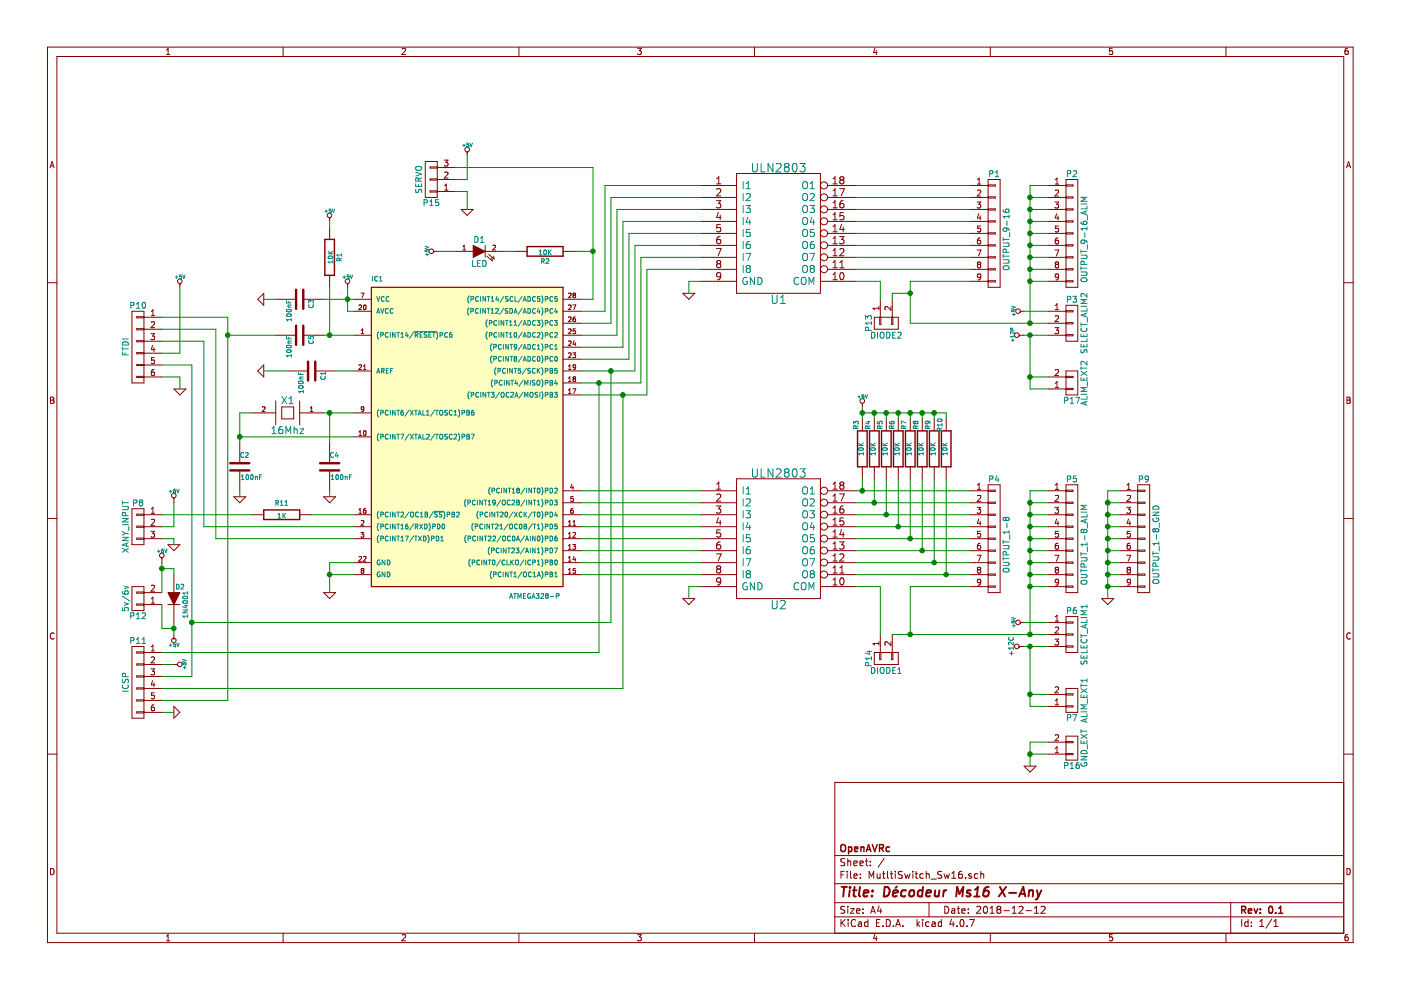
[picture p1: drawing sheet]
EESchema Schematic File Version 2
LIBS:MutltiSwitch_Sw16-rescue
LIBS:power
LIBS:device
LIBS:transistors
LIBS:conn
LIBS:linear
LIBS:regul
LIBS:74xx
LIBS:cmos4000
LIBS:adc-dac
LIBS:memory
LIBS:xilinx
LIBS:special
LIBS:microcontrollers
LIBS:dsp
LIBS:microchip
LIBS:analog_switches
LIBS:motorola
LIBS:texas
LIBS:intel
LIBS:audio
LIBS:interface
LIBS:digital-audio
LIBS:philips
LIBS:display
LIBS:cypress
LIBS:siliconi
LIBS:opto
LIBS:atmel
LIBS:contrib
LIBS:valves
LIBS:MutltiSwitch_Sw16-cache
EELAYER 25 0
EELAYER END
$Descr A4 11693 8268
encoding utf-8
Sheet 1 1
Title "Décodeur Ms16 X-Any"
Date "2018-12-12"
Rev "0.1"
Comp "OpenAVRc"
Comment1 ""
Comment2 ""
Comment3 ""
Comment4 ""
$EndDescr
$Comp
L ATMEGA328-P-RESCUE-MutltiSwitch_Sw16-RESCUE-MutltiSwitch_Sw16-RESCUE-MutltiSwitch_Sw16-RESCUE-MutltiSwitch_Sw16 IC1
U 1 1
P 3850 3600
F 0 "IC1" H 3100 4850 40  0000 L BNN
F 1 "ATMEGA328-P" H 4250 2200 40  0000 L BNN
F 2 "" H 3850 3600 30  0001 C CIN
F 3 "" H 3850 3600 60  0001 C CNN
	1    3850 3600
	1    0    0    -1  
$EndComp
$Comp
L ULN2803 U2
U 1 1
P 6500 4500
F 0 "U2" H 6500 3950 70  0000 C CNN
F 1 "ULN2803" H 6500 5050 70  0000 C CNN
F 2 "" H 6500 4500 60  0001 C CNN
F 3 "" H 6500 4500 60  0001 C CNN
	1    6500 4500
	1    0    0    -1  
$EndComp
$Comp
L ULN2803 U1
U 1 1
P 6500 1950
F 0 "U1" H 6500 1400 70  0000 C CNN
F 1 "ULN2803" H 6500 2500 70  0000 C CNN
F 2 "" H 6500 1950 60  0001 C CNN
F 3 "" H 6500 1950 60  0001 C CNN
	1    6500 1950
	1    0    0    -1  
$EndComp
$Comp
L GND #PWR19
U 1 1
P 5750 2450
F 0 "#PWR19" H 5750 2450 30  0001 C CNN
F 1 "GND" H 5750 2380 30  0001 C CNN
F 2 "" H 5750 2450 60  0001 C CNN
F 3 "" H 5750 2450 60  0001 C CNN
	1    5750 2450
	1    0    0    -1  
$EndComp
$Comp
L GND #PWR20
U 1 1
P 5750 5000
F 0 "#PWR20" H 5750 5000 30  0001 C CNN
F 1 "GND" H 5750 4930 30  0001 C CNN
F 2 "" H 5750 5000 60  0001 C CNN
F 3 "" H 5750 5000 60  0001 C CNN
	1    5750 5000
	1    0    0    -1  
$EndComp
$Comp
L +5V #PWR15
U 1 1
P 2900 2400
F 0 "#PWR15" H 2900 2490 20  0001 C CNN
F 1 "+5V" H 2900 2490 30  0000 C CNN
F 2 "" H 2900 2400 60  0001 C CNN
F 3 "" H 2900 2400 60  0001 C CNN
	1    2900 2400
	1    0    0    -1  
$EndComp
$Comp
L C C1
U 1 1
P 2600 3100
F 0 "C1" H 2600 3200 40  0000 L CNN
F 1 "100nF" H 2606 3015 40  0000 L CNN
F 2 "" H 2638 2950 30  0001 C CNN
F 3 "" H 2600 3100 60  0000 C CNN
	1    2600 3100
	0    1    1    0   
$EndComp
$Comp
L GND #PWR11
U 1 1
P 2200 3100
F 0 "#PWR11" H 2200 3100 30  0001 C CNN
F 1 "GND" H 2200 3030 30  0001 C CNN
F 2 "" H 2200 3100 60  0001 C CNN
F 3 "" H 2200 3100 60  0001 C CNN
	1    2200 3100
	0    1    1    0   
$EndComp
$Comp
L GND #PWR14
U 1 1
P 2750 4950
F 0 "#PWR14" H 2750 4950 30  0001 C CNN
F 1 "GND" H 2750 4880 30  0001 C CNN
F 2 "" H 2750 4950 60  0001 C CNN
F 3 "" H 2750 4950 60  0001 C CNN
	1    2750 4950
	1    0    0    -1  
$EndComp
$Comp
L QUARTZCMS4-RESCUE-MutltiSwitch_Sw16 X1
U 1 1
P 2400 3450
F 0 "X1" H 2400 3350 60  0000 C CNN
F 1 "16Mhz" H 2400 3600 60  0000 C CNN
F 2 "" H 2400 3450 60  0001 C CNN
F 3 "" H 2400 3450 60  0000 C CNN
	1    2400 3450
	-1   0    0    1   
$EndComp
$Comp
L C C4
U 1 1
P 2750 3900
F 0 "C4" H 2750 4000 40  0000 L CNN
F 1 "100nF" H 2756 3815 40  0000 L CNN
F 2 "" H 2788 3750 30  0001 C CNN
F 3 "" H 2750 3900 60  0000 C CNN
	1    2750 3900
	1    0    0    -1  
$EndComp
$Comp
L C C2
U 1 1
P 2000 3900
F 0 "C2" H 2000 4000 40  0000 L CNN
F 1 "100nF" H 2006 3815 40  0000 L CNN
F 2 "" H 2038 3750 30  0001 C CNN
F 3 "" H 2000 3900 60  0000 C CNN
	1    2000 3900
	1    0    0    -1  
$EndComp
$Comp
L GND #PWR9
U 1 1
P 2000 4150
F 0 "#PWR9" H 2000 4150 30  0001 C CNN
F 1 "GND" H 2000 4080 30  0001 C CNN
F 2 "" H 2000 4150 60  0001 C CNN
F 3 "" H 2000 4150 60  0001 C CNN
	1    2000 4150
	1    0    0    -1  
$EndComp
$Comp
L GND #PWR13
U 1 1
P 2750 4150
F 0 "#PWR13" H 2750 4150 30  0001 C CNN
F 1 "GND" H 2750 4080 30  0001 C CNN
F 2 "" H 2750 4150 60  0001 C CNN
F 3 "" H 2750 4150 60  0001 C CNN
	1    2750 4150
	1    0    0    -1  
$EndComp
$Comp
L C C3
U 1 1
P 2500 2500
F 0 "C3" H 2500 2600 40  0000 L CNN
F 1 "100nF" H 2506 2415 40  0000 L CNN
F 2 "" H 2538 2350 30  0001 C CNN
F 3 "" H 2500 2500 60  0000 C CNN
	1    2500 2500
	0    1    1    0   
$EndComp
$Comp
L +12P #PWR23
U 1 1
P 8550 2800
F 0 "#PWR23" H 8550 2770 30  0001 C CNN
F 1 "+12P" H 8550 2900 30  0000 C CNN
F 2 "" H 8550 2800 60  0001 C CNN
F 3 "" H 8550 2800 60  0001 C CNN
	1    8550 2800
	0    -1   -1   0   
$EndComp
$Comp
L CONN_01X03 P3
U 1 1
P 8950 2700
F 0 "P3" H 8950 2900 50  0000 C CNN
F 1 "SELECT_ALIM2" V 9050 2700 50  0000 C CNN
F 2 "" H 8950 2700 50  0001 C CNN
F 3 "" H 8950 2700 50  0000 C CNN
	1    8950 2700
	1    0    0    -1  
$EndComp
$Comp
L +5V #PWR22
U 1 1
P 8550 2600
F 0 "#PWR22" H 8550 2690 20  0001 C CNN
F 1 "+5V" H 8550 2690 30  0000 C CNN
F 2 "" H 8550 2600 60  0001 C CNN
F 3 "" H 8550 2600 60  0001 C CNN
	1    8550 2600
	0    -1   -1   0   
$EndComp
$Comp
L CONN_01X03 P8
U 1 1
P 1150 4400
F 0 "P8" H 1150 4600 50  0000 C CNN
F 1 "XANY_INPUT" V 1250 4400 50  0000 C CNN
F 2 "" H 1150 4400 50  0001 C CNN
F 3 "" H 1150 4400 50  0000 C CNN
	1    1150 4400
	-1   0    0    -1  
$EndComp
$Comp
L GND #PWR3
U 1 1
P 1450 4550
F 0 "#PWR3" H 1450 4550 30  0001 C CNN
F 1 "GND" H 1450 4480 30  0001 C CNN
F 2 "" H 1450 4550 60  0001 C CNN
F 3 "" H 1450 4550 60  0001 C CNN
	1    1450 4550
	1    0    0    -1  
$EndComp
$Comp
L +5V #PWR4
U 1 1
P 1450 5300
F 0 "#PWR4" H 1450 5390 20  0001 C CNN
F 1 "+5V" H 1450 5390 30  0000 C CNN
F 2 "" H 1450 5300 60  0001 C CNN
F 3 "" H 1450 5300 60  0001 C CNN
	1    1450 5300
	-1   0    0    1   
$EndComp
$Comp
L CONN_01X02 P7
U 1 1
P 8950 5850
F 0 "P7" H 8950 6000 50  0000 C CNN
F 1 "ALIM_EXT1" V 9050 5850 50  0000 C CNN
F 2 "Faston_V-5_08" H 8950 5850 50  0001 C CNN
F 3 "" H 8950 5850 50  0000 C CNN
	1    8950 5850
	1    0    0    1   
$EndComp
$Comp
L C C5
U 1 1
P 2500 2800
F 0 "C5" H 2500 2900 40  0000 L CNN
F 1 "100nF" H 2506 2715 40  0000 L CNN
F 2 "" H 2538 2650 30  0001 C CNN
F 3 "" H 2500 2800 60  0000 C CNN
	1    2500 2800
	0    1    1    0   
$EndComp
$Comp
L R R1
U 1 1
P 2750 2150
F 0 "R1" V 2830 2150 40  0000 C CNN
F 1 "10K" V 2757 2151 40  0000 C CNN
F 2 "" V 2680 2150 30  0001 C CNN
F 3 "" H 2750 2150 30  0000 C CNN
	1    2750 2150
	1    0    0    -1  
$EndComp
$Comp
L +5V #PWR12
U 1 1
P 2750 1850
F 0 "#PWR12" H 2750 1940 20  0001 C CNN
F 1 "+5V" H 2750 1940 30  0000 C CNN
F 2 "" H 2750 1850 60  0001 C CNN
F 3 "" H 2750 1850 60  0001 C CNN
	1    2750 1850
	1    0    0    -1  
$EndComp
$Comp
L R R2
U 1 1
P 4550 2100
F 0 "R2" V 4630 2100 40  0000 C CNN
F 1 "10K" V 4557 2101 40  0000 C CNN
F 2 "" V 4480 2100 30  0001 C CNN
F 3 "" H 4550 2100 30  0000 C CNN
	1    4550 2100
	0    1    1    0   
$EndComp
$Comp
L LED D1
U 1 1
P 4000 2100
F 0 "D1" H 4000 2200 50  0000 C CNN
F 1 "LED" H 4000 2000 50  0000 C CNN
F 2 "" H 4000 2100 60  0001 C CNN
F 3 "" H 4000 2100 60  0000 C CNN
	1    4000 2100
	1    0    0    -1  
$EndComp
$Comp
L CONN_01X03 P6
U 1 1
P 8950 5300
F 0 "P6" H 8950 5500 50  0000 C CNN
F 1 "SELECT_ALIM1" V 9050 5300 50  0000 C CNN
F 2 "" H 8950 5300 50  0001 C CNN
F 3 "" H 8950 5300 50  0000 C CNN
	1    8950 5300
	1    0    0    -1  
$EndComp
$Comp
L +5V #PWR24
U 1 1
P 8550 5200
F 0 "#PWR24" H 8550 5290 20  0001 C CNN
F 1 "+5V" H 8550 5290 30  0000 C CNN
F 2 "" H 8550 5200 60  0001 C CNN
F 3 "" H 8550 5200 60  0001 C CNN
	1    8550 5200
	0    -1   -1   0   
$EndComp
$Comp
L CONN_01X09 P1
U 1 1
P 8300 2000
F 0 "P1" H 8300 2550 50  0000 C CNN
F 1 "OUTPUT_9-16" V 8400 2000 50  0000 C CNN
F 2 "" H 8300 2000 50  0001 C CNN
F 3 "" H 8300 2000 50  0000 C CNN
	1    8300 2000
	1    0    0    -1  
$EndComp
$Comp
L CONN_01X09 P2
U 1 1
P 8950 2000
F 0 "P2" H 8950 2550 50  0000 C CNN
F 1 "OUTPUT_9-16_ALIM" V 9050 2000 50  0000 C CNN
F 2 "" H 8950 2000 50  0001 C CNN
F 3 "" H 8950 2000 50  0000 C CNN
	1    8950 2000
	1    0    0    -1  
$EndComp
$Comp
L CONN_01X09 P4
U 1 1
P 8300 4550
F 0 "P4" H 8300 5100 50  0000 C CNN
F 1 "OUTPUT_1-8" V 8400 4550 50  0000 C CNN
F 2 "" H 8300 4550 50  0001 C CNN
F 3 "" H 8300 4550 50  0000 C CNN
	1    8300 4550
	1    0    0    -1  
$EndComp
$Comp
L CONN_01X09 P5
U 1 1
P 8950 4550
F 0 "P5" H 8950 5100 50  0000 C CNN
F 1 "OUTPUT_1-8_ALIM" V 9050 4550 50  0000 C CNN
F 2 "" H 8950 4550 50  0001 C CNN
F 3 "" H 8950 4550 50  0000 C CNN
	1    8950 4550
	1    0    0    -1  
$EndComp
$Comp
L CONN_01X09 P9
U 1 1
P 9550 4550
F 0 "P9" H 9550 5100 50  0000 C CNN
F 1 "OUTPUT_1-8_GND" V 9650 4550 50  0000 C CNN
F 2 "" H 9550 4550 50  0001 C CNN
F 3 "" H 9550 4550 50  0000 C CNN
	1    9550 4550
	1    0    0    -1  
$EndComp
$Comp
L GND #PWR27
U 1 1
P 9250 5000
F 0 "#PWR27" H 9250 5000 30  0001 C CNN
F 1 "GND" H 9250 4930 30  0001 C CNN
F 2 "" H 9250 5000 60  0001 C CNN
F 3 "" H 9250 5000 60  0001 C CNN
	1    9250 5000
	1    0    0    -1  
$EndComp
$Comp
L GND #PWR26
U 1 1
P 8600 6400
F 0 "#PWR26" H 8600 6400 30  0001 C CNN
F 1 "GND" H 8600 6330 30  0001 C CNN
F 2 "" H 8600 6400 60  0001 C CNN
F 3 "" H 8600 6400 60  0001 C CNN
	1    8600 6400
	1    0    0    -1  
$EndComp
$Comp
L CONN_01X06 P10
U 1 1
P 1150 2900
F 0 "P10" H 1150 3250 50  0000 C CNN
F 1 "FTDI" V 1250 2900 50  0000 C CNN
F 2 "" H 1150 2900 50  0001 C CNN
F 3 "" H 1150 2900 50  0000 C CNN
	1    1150 2900
	-1   0    0    -1  
$EndComp
$Comp
L +5V #PWR7
U 1 1
P 1500 2400
F 0 "#PWR7" H 1500 2490 20  0001 C CNN
F 1 "+5V" H 1500 2490 30  0000 C CNN
F 2 "" H 1500 2400 60  0001 C CNN
F 3 "" H 1500 2400 60  0001 C CNN
	1    1500 2400
	1    0    0    -1  
$EndComp
$Comp
L GND #PWR8
U 1 1
P 1500 3250
F 0 "#PWR8" H 1500 3250 30  0001 C CNN
F 1 "GND" H 1500 3180 30  0001 C CNN
F 2 "" H 1500 3250 60  0001 C CNN
F 3 "" H 1500 3250 60  0001 C CNN
	1    1500 3250
	1    0    0    -1  
$EndComp
$Comp
L GND #PWR10
U 1 1
P 2200 2500
F 0 "#PWR10" H 2200 2500 30  0001 C CNN
F 1 "GND" H 2200 2430 30  0001 C CNN
F 2 "" H 2200 2500 60  0001 C CNN
F 3 "" H 2200 2500 60  0001 C CNN
	1    2200 2500
	0    1    1    0   
$EndComp
$Comp
L CONN_01X06 P11
U 1 1
P 1150 5700
F 0 "P11" H 1150 6050 50  0000 C CNN
F 1 "ICSP" V 1250 5700 50  0000 C CNN
F 2 "" H 1150 5700 50  0001 C CNN
F 3 "" H 1150 5700 50  0000 C CNN
	1    1150 5700
	-1   0    0    -1  
$EndComp
$Comp
L +5V #PWR5
U 1 1
P 1450 5550
F 0 "#PWR5" H 1450 5640 20  0001 C CNN
F 1 "+5V" H 1450 5640 30  0000 C CNN
F 2 "" H 1450 5550 60  0001 C CNN
F 3 "" H 1450 5550 60  0001 C CNN
	1    1450 5550
	0    1    1    0   
$EndComp
$Comp
L GND #PWR6
U 1 1
P 1450 5950
F 0 "#PWR6" H 1450 5950 30  0001 C CNN
F 1 "GND" H 1450 5880 30  0001 C CNN
F 2 "" H 1450 5950 60  0001 C CNN
F 3 "" H 1450 5950 60  0001 C CNN
	1    1450 5950
	0    -1   -1   0   
$EndComp
$Comp
L CONN_01X02 P14
U 1 1
P 7400 5500
F 0 "P14" H 7400 5650 50  0000 C CNN
F 1 "DIODE1" V 7500 5500 50  0000 C CNN
F 2 "" H 7400 5500 50  0001 C CNN
F 3 "" H 7400 5500 50  0000 C CNN
	1    7400 5500
	0    -1   1    0   
$EndComp
$Comp
L CONN_01X02 P13
U 1 1
P 7400 2700
F 0 "P13" H 7400 2850 50  0000 C CNN
F 1 "DIODE2" V 7500 2700 50  0000 C CNN
F 2 "" H 7400 2700 50  0001 C CNN
F 3 "" H 7400 2700 50  0000 C CNN
	1    7400 2700
	0    -1   1    0   
$EndComp
Wire Wire Line
	5850 2350 5750 2350
Wire Wire Line
	5750 2350 5750 2450
Wire Wire Line
	5850 4900 5750 4900
Wire Wire Line
	5750 4900 5750 5000
Wire Wire Line
	7150 1550 8100 1550
Wire Wire Line
	8100 1650 7150 1650
Wire Wire Line
	7150 1750 8100 1750
Wire Wire Line
	8100 1850 7150 1850
Wire Wire Line
	7150 1950 8100 1950
Wire Wire Line
	8100 2050 7150 2050
Wire Wire Line
	7150 2150 8100 2150
Wire Wire Line
	8100 2250 7150 2250
Wire Wire Line
	7150 4100 8100 4100
Wire Wire Line
	7150 4200 8100 4200
Wire Wire Line
	7150 4300 8100 4300
Wire Wire Line
	7150 4400 8100 4400
Wire Wire Line
	7150 4500 8100 4500
Wire Wire Line
	7150 4600 8100 4600
Wire Wire Line
	7150 4700 8100 4700
Wire Wire Line
	7150 4800 8100 4800
Wire Wire Line
	2700 2500 2950 2500
Wire Wire Line
	2950 4700 2750 4700
Wire Wire Line
	2750 4700 2750 4950
Wire Wire Line
	2950 4800 2750 4800
Connection ~ 2750 4800
Wire Wire Line
	2700 3450 2950 3450
Wire Wire Line
	2950 3650 2000 3650
Wire Wire Line
	2000 3450 2000 3700
Wire Wire Line
	2000 3450 2100 3450
Wire Wire Line
	2750 3700 2750 3450
Connection ~ 2750 3450
Connection ~ 2000 3650
Wire Wire Line
	2000 4100 2000 4150
Wire Wire Line
	2750 4100 2750 4150
Wire Wire Line
	2950 3100 2800 3100
Wire Wire Line
	2400 3100 2200 3100
Wire Wire Line
	2300 2500 2200 2500
Wire Wire Line
	8750 1550 8600 1550
Wire Wire Line
	8750 1650 8600 1650
Connection ~ 8600 1650
Wire Wire Line
	8600 1750 8750 1750
Connection ~ 8600 1750
Wire Wire Line
	8600 1850 8750 1850
Connection ~ 8600 1850
Wire Wire Line
	8600 1950 8750 1950
Connection ~ 8600 1950
Wire Wire Line
	8600 2050 8750 2050
Connection ~ 8600 2050
Wire Wire Line
	8600 2150 8750 2150
Connection ~ 8600 2150
Wire Wire Line
	8600 2250 8750 2250
Connection ~ 8600 2250
Wire Wire Line
	8550 2800 8750 2800
Wire Wire Line
	8600 1550 8600 2700
Wire Wire Line
	8550 2600 8750 2600
Wire Wire Line
	2700 2800 2950 2800
Wire Wire Line
	1900 2800 2300 2800
Wire Wire Line
	2900 2600 2950 2600
Wire Wire Line
	2900 2400 2900 2600
Connection ~ 2900 2500
Wire Wire Line
	2750 2400 2750 2800
Connection ~ 2750 2800
Wire Wire Line
	2750 1900 2750 1850
Wire Wire Line
	5850 4100 4850 4100
Wire Wire Line
	4850 4200 5850 4200
Wire Wire Line
	5850 4300 4850 4300
Wire Wire Line
	4850 4400 5850 4400
Wire Wire Line
	5850 4500 4850 4500
Wire Wire Line
	4850 4600 5850 4600
Wire Wire Line
	4850 4700 5850 4700
Wire Wire Line
	5850 4800 4850 4800
Wire Wire Line
	4950 2500 4850 2500
Wire Wire Line
	8550 5200 8750 5200
Wire Wire Line
	8750 4100 8600 4100
Wire Wire Line
	8750 4200 8600 4200
Connection ~ 8600 4200
Wire Wire Line
	8600 4300 8750 4300
Connection ~ 8600 4300
Wire Wire Line
	8600 4400 8750 4400
Connection ~ 8600 4400
Wire Wire Line
	8600 4500 8750 4500
Connection ~ 8600 4500
Wire Wire Line
	8600 4600 8750 4600
Connection ~ 8600 4600
Wire Wire Line
	8600 4700 8750 4700
Connection ~ 8600 4700
Wire Wire Line
	8600 4800 8750 4800
Connection ~ 8600 4800
Wire Wire Line
	8600 4100 8600 5300
Wire Wire Line
	8600 4900 8750 4900
Connection ~ 8600 2700
Connection ~ 8600 5300
Connection ~ 8600 4900
Wire Wire Line
	8750 2350 8600 2350
Connection ~ 8600 2350
Wire Wire Line
	9350 4100 9250 4100
Wire Wire Line
	9250 4100 9250 5000
Wire Wire Line
	9350 4200 9250 4200
Connection ~ 9250 4200
Wire Wire Line
	9350 4300 9250 4300
Connection ~ 9250 4300
Wire Wire Line
	9350 4400 9250 4400
Connection ~ 9250 4400
Wire Wire Line
	9350 4500 9250 4500
Connection ~ 9250 4500
Wire Wire Line
	9350 4600 9250 4600
Connection ~ 9250 4600
Wire Wire Line
	9350 4700 9250 4700
Connection ~ 9250 4700
Wire Wire Line
	9350 4800 9250 4800
Connection ~ 9250 4800
Wire Wire Line
	9350 4900 9250 4900
Connection ~ 9250 4900
Wire Wire Line
	8750 5800 8600 5800
Wire Wire Line
	8600 5400 8600 5900
Connection ~ 8600 5400
Wire Wire Line
	1800 4500 2950 4500
Wire Wire Line
	1800 4500 1800 2750
Wire Wire Line
	1800 2750 1350 2750
Wire Wire Line
	1350 2850 1700 2850
Wire Wire Line
	1700 2850 1700 4400
Wire Wire Line
	1700 4400 2950 4400
Wire Wire Line
	1450 4550 1450 4500
Wire Wire Line
	1450 4500 1350 4500
Wire Wire Line
	1450 4200 1450 4400
Wire Wire Line
	1350 2950 1500 2950
Wire Wire Line
	1500 2950 1500 2400
Wire Wire Line
	1350 3150 1500 3150
Wire Wire Line
	1500 3150 1500 3250
Wire Wire Line
	1350 3050 1600 3050
Wire Wire Line
	1600 3050 1600 5650
Wire Wire Line
	1600 5200 5100 5200
Wire Wire Line
	5100 5200 5100 3100
Connection ~ 5100 3100
Wire Wire Line
	5000 3200 5000 5450
Wire Wire Line
	5000 5450 1350 5450
Connection ~ 5000 3200
Wire Wire Line
	1350 5550 1450 5550
Wire Wire Line
	1600 5650 1350 5650
Connection ~ 1600 5200
Wire Wire Line
	5200 3300 5200 5750
Wire Wire Line
	5200 5750 1350 5750
Connection ~ 5200 3300
Wire Wire Line
	1900 2650 1900 5850
Wire Wire Line
	1900 2650 1350 2650
Wire Wire Line
	1900 5850 1350 5850
Connection ~ 1900 2800
Wire Wire Line
	1350 5950 1450 5950
Wire Wire Line
	1450 4400 1350 4400
Wire Wire Line
	7450 5300 8750 5300
Wire Wire Line
	7600 5300 7600 4900
Wire Wire Line
	7600 4900 8100 4900
Connection ~ 7600 5300
Wire Wire Line
	7350 5300 7350 4900
Wire Wire Line
	7350 4900 7150 4900
Wire Wire Line
	7600 2700 8750 2700
Wire Wire Line
	7600 2350 7600 2700
Wire Wire Line
	7600 2350 8100 2350
Wire Wire Line
	7600 2450 7450 2450
Wire Wire Line
	7450 2450 7450 2500
Connection ~ 7600 2450
Wire Wire Line
	7350 2500 7350 2350
Wire Wire Line
	7350 2350 7150 2350
Wire Wire Line
	4950 1400 4950 2500
Wire Wire Line
	4950 2100 4800 2100
Wire Wire Line
	4300 2100 4200 2100
Wire Wire Line
	4850 2600 5050 2600
Wire Wire Line
	5050 2600 5050 1550
Wire Wire Line
	5050 1550 5850 1550
Wire Wire Line
	4850 2700 5100 2700
Wire Wire Line
	5100 2700 5100 1650
Wire Wire Line
	5100 1650 5850 1650
Wire Wire Line
	4850 2800 5150 2800
Wire Wire Line
	5150 2800 5150 1750
Wire Wire Line
	5150 1750 5850 1750
Wire Wire Line
	4850 2900 5200 2900
Wire Wire Line
	5200 2900 5200 1850
Wire Wire Line
	5200 1850 5850 1850
Wire Wire Line
	4850 3000 5250 3000
Wire Wire Line
	5250 3000 5250 1950
Wire Wire Line
	5250 1950 5850 1950
Wire Wire Line
	4850 3100 5300 3100
Wire Wire Line
	5300 3100 5300 2050
Wire Wire Line
	5300 2050 5850 2050
Wire Wire Line
	4850 3200 5350 3200
Wire Wire Line
	5350 3200 5350 2150
Wire Wire Line
	5350 2150 5850 2150
Wire Wire Line
	4850 3300 5400 3300
Wire Wire Line
	5400 3300 5400 2250
Wire Wire Line
	5400 2250 5850 2250
Wire Wire Line
	3800 2100 3650 2100
$Comp
L DIODE D2
U 1 1
P 1450 5000
F 0 "D2" V 1350 5050 40  0000 C CNN
F 1 "1N4001" H 1500 5100 40  0000 C CNN
F 2 "" H 1450 5000 60  0001 C CNN
F 3 "" H 1450 5000 60  0000 C CNN
	1    1450 5000
	0    1    1    0   
$EndComp
$Comp
L CONN_01X02 P12
U 1 1
P 1150 5000
F 0 "P12" H 1150 5150 50  0000 C CNN
F 1 "5v/6v" V 1250 5000 50  0000 C CNN
F 2 "" H 1150 5000 50  0001 C CNN
F 3 "" H 1150 5000 50  0000 C CNN
	1    1150 5000
	-1   0    0    1   
$EndComp
$Comp
L R R3
U 1 1
P 7200 3750
F 0 "R3" V 7250 3550 40  0000 C CNN
F 1 "10K" V 7207 3751 40  0000 C CNN
F 2 "" V 7130 3750 30  0001 C CNN
F 3 "" H 7200 3750 30  0000 C CNN
	1    7200 3750
	-1   0    0    1   
$EndComp
$Comp
L R R4
U 1 1
P 7300 3750
F 0 "R4" V 7350 3550 40  0000 C CNN
F 1 "10K" V 7307 3751 40  0000 C CNN
F 2 "" V 7230 3750 30  0001 C CNN
F 3 "" H 7300 3750 30  0000 C CNN
	1    7300 3750
	-1   0    0    1   
$EndComp
$Comp
L R R5
U 1 1
P 7400 3750
F 0 "R5" V 7450 3550 40  0000 C CNN
F 1 "10K" V 7407 3751 40  0000 C CNN
F 2 "" V 7330 3750 30  0001 C CNN
F 3 "" H 7400 3750 30  0000 C CNN
	1    7400 3750
	-1   0    0    1   
$EndComp
$Comp
L R R6
U 1 1
P 7500 3750
F 0 "R6" V 7550 3550 40  0000 C CNN
F 1 "10K" V 7507 3751 40  0000 C CNN
F 2 "" V 7430 3750 30  0001 C CNN
F 3 "" H 7500 3750 30  0000 C CNN
	1    7500 3750
	-1   0    0    1   
$EndComp
$Comp
L R R7
U 1 1
P 7600 3750
F 0 "R7" V 7650 3550 40  0000 C CNN
F 1 "10K" V 7607 3751 40  0000 C CNN
F 2 "" V 7530 3750 30  0001 C CNN
F 3 "" H 7600 3750 30  0000 C CNN
	1    7600 3750
	-1   0    0    1   
$EndComp
$Comp
L R R8
U 1 1
P 7700 3750
F 0 "R8" V 7750 3550 40  0000 C CNN
F 1 "10K" V 7707 3751 40  0000 C CNN
F 2 "" V 7630 3750 30  0001 C CNN
F 3 "" H 7700 3750 30  0000 C CNN
	1    7700 3750
	-1   0    0    1   
$EndComp
$Comp
L R R9
U 1 1
P 7800 3750
F 0 "R9" V 7850 3550 40  0000 C CNN
F 1 "10K" V 7807 3751 40  0000 C CNN
F 2 "" V 7730 3750 30  0001 C CNN
F 3 "" H 7800 3750 30  0000 C CNN
	1    7800 3750
	-1   0    0    1   
$EndComp
$Comp
L R R10
U 1 1
P 7900 3750
F 0 "R10" V 7950 3550 40  0000 C CNN
F 1 "10K" V 7907 3751 40  0000 C CNN
F 2 "" V 7830 3750 30  0001 C CNN
F 3 "" H 7900 3750 30  0000 C CNN
	1    7900 3750
	-1   0    0    1   
$EndComp
Wire Wire Line
	7200 4000 7200 4100
Connection ~ 7200 4100
Wire Wire Line
	7300 4000 7300 4200
Connection ~ 7300 4200
Wire Wire Line
	7400 4000 7400 4300
Connection ~ 7400 4300
Wire Wire Line
	7500 4000 7500 4400
Connection ~ 7500 4400
Wire Wire Line
	7600 4000 7600 4500
Connection ~ 7600 4500
Wire Wire Line
	7700 4000 7700 4600
Connection ~ 7700 4600
Wire Wire Line
	7800 4000 7800 4700
Connection ~ 7800 4700
Wire Wire Line
	7900 4000 7900 4800
Connection ~ 7900 4800
Wire Wire Line
	7200 3400 7200 3500
Wire Wire Line
	7200 3450 7900 3450
Wire Wire Line
	7900 3450 7900 3500
Wire Wire Line
	7800 3500 7800 3450
Connection ~ 7800 3450
Wire Wire Line
	7700 3500 7700 3450
Connection ~ 7700 3450
Wire Wire Line
	7600 3500 7600 3450
Connection ~ 7600 3450
Wire Wire Line
	7500 3500 7500 3450
Connection ~ 7500 3450
Wire Wire Line
	7400 3500 7400 3450
Connection ~ 7400 3450
Wire Wire Line
	7300 3500 7300 3450
Connection ~ 7300 3450
Connection ~ 7200 3450
$Comp
L +5V #PWR21
U 1 1
P 7200 3400
F 0 "#PWR21" H 7200 3490 20  0001 C CNN
F 1 "+5V" H 7200 3490 30  0000 C CNN
F 2 "" H 7200 3400 60  0001 C CNN
F 3 "" H 7200 3400 60  0001 C CNN
	1    7200 3400
	1    0    0    -1  
$EndComp
$Comp
L +5V #PWR16
U 1 1
P 3650 2100
F 0 "#PWR16" H 3650 2190 20  0001 C CNN
F 1 "+5V" H 3650 2190 30  0000 C CNN
F 2 "" H 3650 2100 60  0001 C CNN
F 3 "" H 3650 2100 60  0001 C CNN
	1    3650 2100
	0    -1   -1   0   
$EndComp
$Comp
L CONN_01X03 P15
U 1 1
P 3600 1500
F 0 "P15" H 3600 1700 50  0000 C CNN
F 1 "SERVO" V 3700 1500 50  0000 C CNN
F 2 "" H 3600 1500 50  0001 C CNN
F 3 "" H 3600 1500 50  0000 C CNN
	1    3600 1500
	-1   0    0    1   
$EndComp
$Comp
L GND #PWR18
U 1 1
P 3900 1750
F 0 "#PWR18" H 3900 1750 30  0001 C CNN
F 1 "GND" H 3900 1680 30  0001 C CNN
F 2 "" H 3900 1750 60  0001 C CNN
F 3 "" H 3900 1750 60  0001 C CNN
	1    3900 1750
	1    0    0    -1  
$EndComp
$Comp
L +5V #PWR17
U 1 1
P 3900 1300
F 0 "#PWR17" H 3900 1390 20  0001 C CNN
F 1 "+5V" H 3900 1390 30  0000 C CNN
F 2 "" H 3900 1300 60  0001 C CNN
F 3 "" H 3900 1300 60  0001 C CNN
	1    3900 1300
	1    0    0    -1  
$EndComp
Wire Wire Line
	3900 1750 3900 1600
Wire Wire Line
	3900 1600 3800 1600
Wire Wire Line
	3900 1300 3900 1500
Wire Wire Line
	3900 1500 3800 1500
Wire Wire Line
	3800 1400 4950 1400
Connection ~ 4950 2100
Wire Wire Line
	8550 5400 8750 5400
$Comp
L +12C #PWR25
U 1 1
P 8550 5400
F 0 "#PWR25" H 8550 5370 30  0001 C CNN
F 1 "+12C" H 8550 5510 40  0000 C CNN
F 2 "" H 8550 5400 60  0001 C CNN
F 3 "" H 8550 5400 60  0001 C CNN
	1    8550 5400
	0    -1   -1   0   
$EndComp
Wire Wire Line
	8600 5900 8750 5900
Connection ~ 8600 5800
$Comp
L CONN_01X02 P16
U 1 1
P 8950 6250
F 0 "P16" H 8950 6400 50  0000 C CNN
F 1 "GND_EXT" V 9050 6250 50  0000 C CNN
F 2 "Faston_V-5_08" H 8950 6250 50  0001 C CNN
F 3 "" H 8950 6250 50  0000 C CNN
	1    8950 6250
	1    0    0    1   
$EndComp
Wire Wire Line
	8600 6200 8600 6400
Wire Wire Line
	8600 6200 8750 6200
Wire Wire Line
	8750 6300 8600 6300
Connection ~ 8600 6300
$Comp
L CONN_01X02 P17
U 1 1
P 8950 3200
F 0 "P17" H 8950 3350 50  0000 C CNN
F 1 "ALIM_EXT2" V 9050 3200 50  0000 C CNN
F 2 "Faston_V-5_08" H 8950 3200 50  0001 C CNN
F 3 "" H 8950 3200 50  0000 C CNN
	1    8950 3200
	1    0    0    1   
$EndComp
Wire Wire Line
	8600 3250 8750 3250
Wire Wire Line
	8600 2800 8600 3250
Connection ~ 8600 2800
Wire Wire Line
	8750 3150 8600 3150
Connection ~ 8600 3150
$Comp
L R R11
U 1 1
P 2350 4300
F 0 "R11" V 2250 4300 40  0000 C CNN
F 1 "1K" V 2357 4301 40  0000 C CNN
F 2 "" V 2280 4300 30  0001 C CNN
F 3 "" H 2350 4300 30  0000 C CNN
	1    2350 4300
	0    1    1    0   
$EndComp
Wire Wire Line
	2950 4300 2600 4300
Wire Wire Line
	2100 4300 1350 4300
$Comp
L +6V #PWR2
U 1 1
P 1450 4200
F 0 "#PWR2" H 1450 4330 20  0001 C CNN
F 1 "+6V" H 1450 4300 30  0000 C CNN
F 2 "" H 1450 4200 60  0001 C CNN
F 3 "" H 1450 4200 60  0001 C CNN
	1    1450 4200
	1    0    0    -1  
$EndComp
Wire Wire Line
	1350 4700 1350 4950
Wire Wire Line
	1350 4750 1450 4750
Wire Wire Line
	1450 4750 1450 4800
Wire Wire Line
	1450 5200 1450 5300
Wire Wire Line
	1450 5250 1350 5250
Wire Wire Line
	1350 5250 1350 5050
$Comp
L +6V #PWR1
U 1 1
P 1350 4700
F 0 "#PWR1" H 1350 4830 20  0001 C CNN
F 1 "+6V" H 1350 4800 30  0000 C CNN
F 2 "" H 1350 4700 60  0001 C CNN
F 3 "" H 1350 4700 60  0001 C CNN
	1    1350 4700
	1    0    0    -1  
$EndComp
Connection ~ 1350 4750
Connection ~ 1450 5250
$EndSCHEMATC
